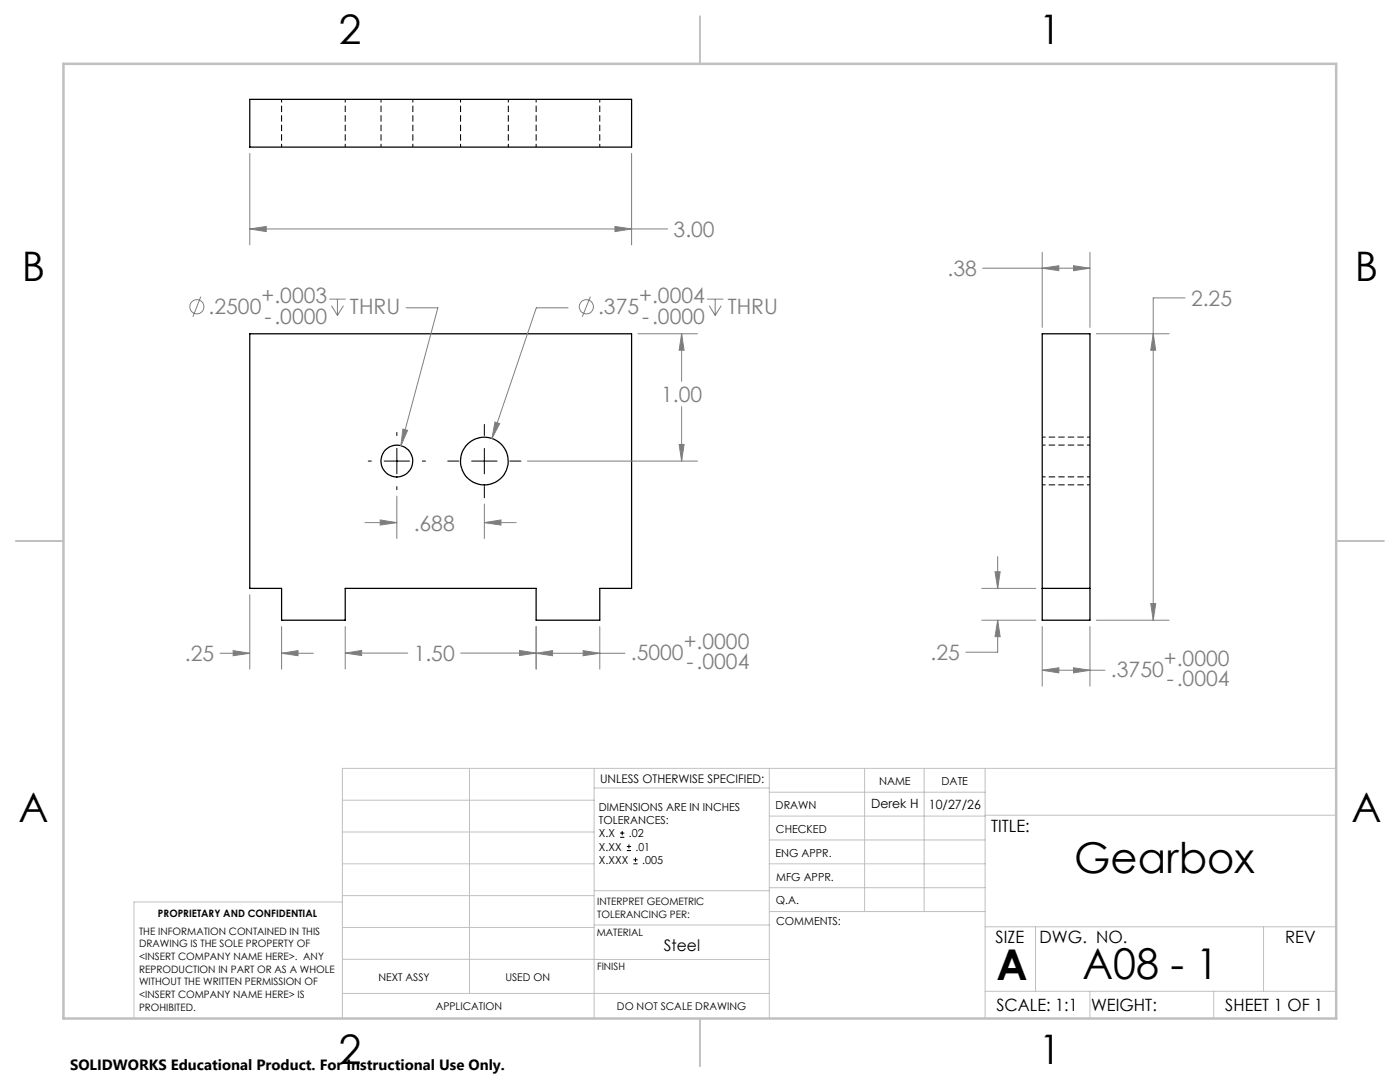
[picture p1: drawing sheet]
<svg xmlns="http://www.w3.org/2000/svg" width="279mm" height="216mm" viewBox="0 0 279 216" stroke-linecap="round" stroke-linejoin="round" font-family="sans-serif">
<g fill="none" stroke="#000" stroke-width=".25">
<path d="M49.8 19.8h76.2v9.6h-76.2zM49.8 66.6h76.2v50.8h-6.3v6.4h-12.7v-6.4h-38.1v6.4h-12.7v-6.4h-6.4zM208 66.6h9.5v57.2h-9.5zM208 117.4h9.5"/>
<circle cx="79.2" cy="92" r="3.2"/>
<circle cx="96.7" cy="92" r="4.8"/>
</g>
<path d="M68.9 19.8v9.5M76 19.8v9.5M91.9 19.8v9.5M119.7 19.8v9.5M56.2 29.3v-9.5M82.4 29.3v-9.5M101.4 29.3v-9.5M107 29.3v-9.5M208 96.7h9.6M208 95.2h9.6M217.6 87.2h-9.6M217.6 88.8h-9.6" fill="none" stroke="#000" stroke-width=".2" stroke-dasharray="1.3 .6" stroke-dashoffset=".6" stroke-linecap="butt"/>
<path d="M107 130.4l3.3-.6v1zM107 125v8.5M107 130.4h17.7M119.7 125v8.5" fill="none" stroke="#808080" stroke-width=".2"/>
<g fill="none" stroke="#c0c0c0" stroke-width=".2">
<path d="M68.3 159.7h50.3M93.7 153.3v44.9M118.6 153.3v49.9M118.6 157.2h34.9M153.5 153.3v49.9M153.5 158.1h43.1M172.5 153.3v28.6M184.4 153.3v28.6M196.6 153.3v49.9M266.7 153.3h-198.4v49.9M68.3 178.7h50.3M68.3 172.4h50.3"/>
<path d="M68.3 166h50.3M68.3 180h-41.6v23.2M118.6 177.7h35M153.5 167.6h43.1M153.5 162.8h43.1M153.5 172.4h43.1M153.5 177.1h43.1M196.6 162.7h70.1M68.3 198.2h85.2M68.3 191.4l85.2 .1M68.3 185.1h50.3M118.6 184.6h35"/>
<path d="M153.6 181.9h43M196.6 197.8h70.1M196.6 184.9h70.1M206.7 184.9v12.9M217.5 197.8v5.4M242.2 197.8v5.4M252.2 184.9v12.9"/>
</g>
<path d="M139.7 3.2v9.5M3.1 107.9h9.6M266.7 107.9h9.5M139.7 203.2v9.6" fill="none" stroke="#c0c0c0" stroke-width=".25"/>
<path d="M12.7 12.7h254v190.5h-254z" fill="none" stroke="#c0c0c0" stroke-width=".5"/>
<path d="M107 130.4l3.3-.6v1z" fill="#808080"/>
<path d="M116.4 129.8l3.3 .6-3.3 .4z" fill="none" stroke="#808080" stroke-width=".2"/>
<path d="M116.4 129.8l3.3 .6-3.3 .4z" fill="#808080"/>
<path d="M49.8 118.7v14.8M43.9 130.4h5.9M56.2 130.4l3.3-.6v1zM56.2 125v8.5M56.2 130.4h6.3" fill="none" stroke="#808080" stroke-width=".2"/>
<path d="M56.2 130.4l3.3-.6v1z" fill="#808080"/>
<path d="M46.5 129.8l3.3 .6-3.3 .4z" fill="none" stroke="#808080" stroke-width=".2"/>
<path d="M46.5 129.8l3.3 .6-3.3 .4z" fill="#808080"/>
<path d="M68.9 130.3l3.3-.5v1zM68.9 125v8.5M68.9 130.3h12.5M91.9 130.3h15.1M107 125v8.5" fill="none" stroke="#808080" stroke-width=".2"/>
<path d="M68.9 130.3l3.3-.5v1z" fill="#808080"/>
<path d="M103.7 129.8l3.3 .5-3.3 .5z" fill="none" stroke="#808080" stroke-width=".2"/>
<path d="M103.7 129.8l3.3 .5-3.3 .5z" fill="#808080"/>
<g fill="none" stroke="#808080" stroke-width=".2">
<path d="M117.8 59.2l-1.6 4M141.1 59.7h3.3M142.7 59.7v3.2M113.4 61.4h-6.4l-8.8 26.1M141.5 61l1.2 1.9M143.9 61l-1.2 1.9M98.8 84.2l.9 .3-1.5 3z"/>
<circle cx="117" cy="61.2" r="1.41"/>
</g>
<path d="M98.8 84.2l.9 .3-1.5 3z" fill="#808080"/>
<g fill="none" stroke="#808080" stroke-width=".2">
<path d="M40.1 59.2l-1.6 4M65.7 59.7h3.3M67.3 59.7v3.2M66.1 61l1.2 1.9M68.5 61l-1.2 1.9M81 61.4h6.4l-7.4 27.5M80.4 85.6l1 .3-1.4 3z"/>
<circle cx="39.3" cy="61.2" r="1.41"/>
</g>
<path d="M80.4 85.6l1 .3-1.4 3z" fill="#808080"/>
<path d="M127.3 66.6h11.9M136 66.6v9.5M105.2 92h34M135.5 88.7h1l-.5 3.3zM136 81.1v10.9" fill="none" stroke="#808080" stroke-width=".2"/>
<path d="M135.5 88.7h1l-.5 3.3z" fill="#808080"/>
<path d="M136 66.6l.5 3.3h-1z" fill="none" stroke="#808080" stroke-width=".2"/>
<path d="M136 66.6l.5 3.3h-1z" fill="#808080"/>
<path d="M79.2 99v8.5M72.8 104.3h6.4M75.9 103.8l3.3 .5-3.3 .5zM96.7 100.6v6.9M96.7 104.3h6.3" fill="none" stroke="#808080" stroke-width=".2"/>
<path d="M75.9 103.8l3.3 .5-3.3 .5z" fill="#808080"/>
<path d="M96.7 104.3l3.3-.5v1z" fill="none" stroke="#808080" stroke-width=".2"/>
<path d="M96.7 104.3l3.3-.5v1z" fill="#808080"/>
<path d="M49.8 30.6v18.3M126 30.6v18.3M49.8 45.7l3.3-.5v1zM49.8 45.7h83.4" fill="none" stroke="#808080" stroke-width=".2"/>
<path d="M73.5 92h.6M76.7 92h5M79.2 86.3v.6M79.2 89.5v5M79.2 97.1v.6M84.3 92h.6M89.4 92h2.2M94.1 92h5.1M96.7 84.7v2.2M96.7 89.5v5M96.7 97.1v2.2M101.7 92h2.3" fill="none" stroke="#000" stroke-width=".2"/>
<path d="M49.8 45.7l3.3-.5v1z" fill="#808080"/>
<path d="M122.7 45.2l3.3 .5-3.3 .5z" fill="none" stroke="#808080" stroke-width=".2"/>
<path d="M122.7 45.2l3.3 .5-3.3 .5z" fill="#808080"/>
<path d="M196.1 53.5h21.4M208 53.5l3.3-.5v1zM208 50.3v15M217.5 50.3v15" fill="none" stroke="#808080" stroke-width=".2"/>
<path d="M208 53.5l3.3-.5v1z" fill="#808080"/>
<path d="M214.2 53l3.3 .5-3.3 .5z" fill="none" stroke="#808080" stroke-width=".2"/>
<path d="M214.2 53l3.3 .5-3.3 .5z" fill="#808080"/>
<path d="M195.9 117.4h10.8M199.1 111.1v6.3M195.9 123.8h10.8M199.1 123.8l.5 3.2h-1zM199.1 123.8v6.3h-6.3" fill="none" stroke="#808080" stroke-width=".2"/>
<path d="M199.1 123.8l.5 3.2h-1z" fill="#808080"/>
<path d="M198.6 114.1h1l-.5 3.3z" fill="none" stroke="#808080" stroke-width=".2"/>
<path d="M198.6 114.1h1l-.5 3.3z" fill="#808080"/>
<path d="M236.5 59.4h-6.3v64.4M218.8 66.6h14.5M218.8 123.8h14.5M229.7 120.4h.9l-.4 3.4z" fill="none" stroke="#808080" stroke-width=".2"/>
<path d="M229.7 120.4h.9l-.4 3.4z" fill="#808080"/>
<path d="M230.2 66.6l.4 3.3h-.9z" fill="none" stroke="#808080" stroke-width=".2"/>
<path d="M230.2 66.6l.4 3.3h-.9z" fill="#808080"/>
<path d="M208 133.7l3.3-.5v1.1zM208 125v11.9M208 133.7h12.5M217.5 125v11.9" fill="none" stroke="#808080" stroke-width=".2"/>
<path d="M208 133.7l3.3-.5v1.1z" fill="#808080"/>
<path d="M214.2 133.2l3.3 .5-3.3 .6z" fill="none" stroke="#808080" stroke-width=".2"/>
<path d="M214.2 133.2l3.3 .5-3.3 .6z" fill="#808080"/>
<path d="M123.8 167.1h.8M123.8 166.2h.8M124.2 165.8v.9M125.1 169.7h.8M125.1 168.9h.8M125.5 168.5v.8M126.4 172.4h.8M126.4 171.6h.8M126.8 171.1v.9" fill="none" stroke="#000" stroke-width=".2"/>
<g font-size="8.5">
<text x="214.4" y="174.2">Gearbox</text>
<text x="198.9" y="195.5">A</text>
<text x="216" y="195.4">A08 - 1</text>
</g>
<g font-size="8.1">
<text x="67.6" y="8.9">2</text>
<text x="207.3" y="8.9">1</text>
<text x="4.4" y="56.1">B</text>
<text x="270.4" y="56.1">B</text>
<text x="3.7" y="164.1">A</text>
<text x="269.7" y="164.1">A</text>
<text x="67.6" y="212.4">2</text>
<text x="207.3" y="212.4">1</text>
</g>
<g font-size="4.2" fill="#808080">
<text x="134.4" y="47.3">3.00</text>
<text x="189.1" y="55.1">.38</text>
<text x="41.6" y="62.7">.2500</text>
<text x="52.2" y="60.5">+.0003</text>
<text x="52.8" y="64.6">-.0000</text>
<text x="69.8" y="62.7">THRU</text>
<text x="119.4" y="62.7">.375</text>
<text x="127.6" y="60.5">+.0004</text>
<text x="128.2" y="64.6">-.0000</text>
<text x="145.2" y="62.7">THRU</text>
<text x="237.7" y="61">2.25</text>
<text x="131.9" y="80.2">1.00</text>
<text x="82.6" y="105.9">.688</text>
<text x="36.9" y="131.9">.25</text>
<text x="82.6" y="131.9">1.50</text>
<text x="125.9" y="131.7">.5000</text>
<text x="136.4" y="129.4">+.0000</text>
<text x="185.7" y="131.7">.25</text>
<text x="137" y="133.5">-.0004</text>
<text x="221.7" y="135.1">.3750</text>
<text x="232.3" y="132.8">+.0000</text>
<text x="232.9" y="136.9">-.0004</text>
</g>
<g font-size="3.4">
<text x="197.8" y="166">TITLE:</text>
<text x="198.7" y="188.1">SIZE</text>
<text x="207.5" y="188.1">DWG. NO.</text>
<text x="256.5" y="188.2">REV</text>
<text x="198.8" y="201.7">SCALE: 1:1</text>
<text x="217.7" y="201.8">WEIGHT:</text>
<text x="244.5" y="201.7">SHEET 1 OF 1</text>
</g>
<text font-size="3.2" x="132.5" y="189.8">Steel</text>
<text font-size="3" x="14" y="213.5">SOLIDWORKS Educational Product. For Instructional Use Only.</text>
<g font-size="2.5">
<text x="173.8" y="161.3">Derek H</text>
<text x="185.4" y="161.4">10/27/26</text>
</g>
<text font-size="2.4" x="119.8" y="156.2">UNLESS OTHERWISE SPECIFIED:</text>
<g font-size="2.2">
<text x="119.5" y="161.8">DIMENSIONS ARE IN INCHES</text>
<text x="154.8" y="161.4">DRAWN</text>
<text x="175.4" y="156.6">NAME</text>
<text x="187.9" y="156.7">DATE</text>
<text x="119.5" y="164.4">TOLERANCES:</text>
<text x="119.5" y="167.1">X.X</text>
<text x="125.5" y="167.1">.02</text>
<text x="154.9" y="166.3">CHECKED</text>
<text x="119.5" y="169.7">X.XX</text>
<text x="119.5" y="172.4">X.XXX</text>
<text x="126.8" y="169.7">.01</text>
<text x="128.2" y="172.4">.005</text>
<text x="154.8" y="170.9">ENG APPR.</text>
<text x="154.9" y="175.7">MFG APPR.</text>
<text x="154.9" y="180.4">Q.A.</text>
<text x="154.9" y="184.6">COMMENTS:</text>
</g>
<g font-size="2.1">
<text x="75.5" y="195.7">NEXT ASSY</text>
<text x="100.9" y="195.7">USED ON</text>
<text x="86.9" y="201.5">APPLICATION</text>
<text x="123.1" y="201.6">DO NOT SCALE DRAWING</text>
</g>
<g font-size="2">
<text x="31.5" y="182.9">PROPRIETARY AND CONFIDENTIAL</text>
<text x="119.2" y="180.6">INTERPRET GEOMETRIC</text>
<text x="119.2" y="183.1">TOLERANCING PER:</text>
<text x="27.8" y="186.5">THE INFORMATION CONTAINED IN THIS</text>
<text x="27.8" y="189">DRAWING IS THE SOLE PROPERTY OF</text>
<text x="27.8" y="191.6">&lt;INSERT COMPANY NAME HERE&gt;. ANY</text>
<text x="119.1" y="186.7">MATERIAL</text>
<text x="27.8" y="194.1">REPRODUCTION IN PART OR AS A WHOLE</text>
<text x="27.8" y="196.6">WITHOUT THE WRITTEN PERMISSION OF</text>
<text x="119.1" y="193.5">FINISH</text>
<text x="27.8" y="199.1">&lt;INSERT COMPANY NAME HERE&gt; IS</text>
<text x="27.8" y="201.7">PROHIBITED.</text>
</g>
</svg>
